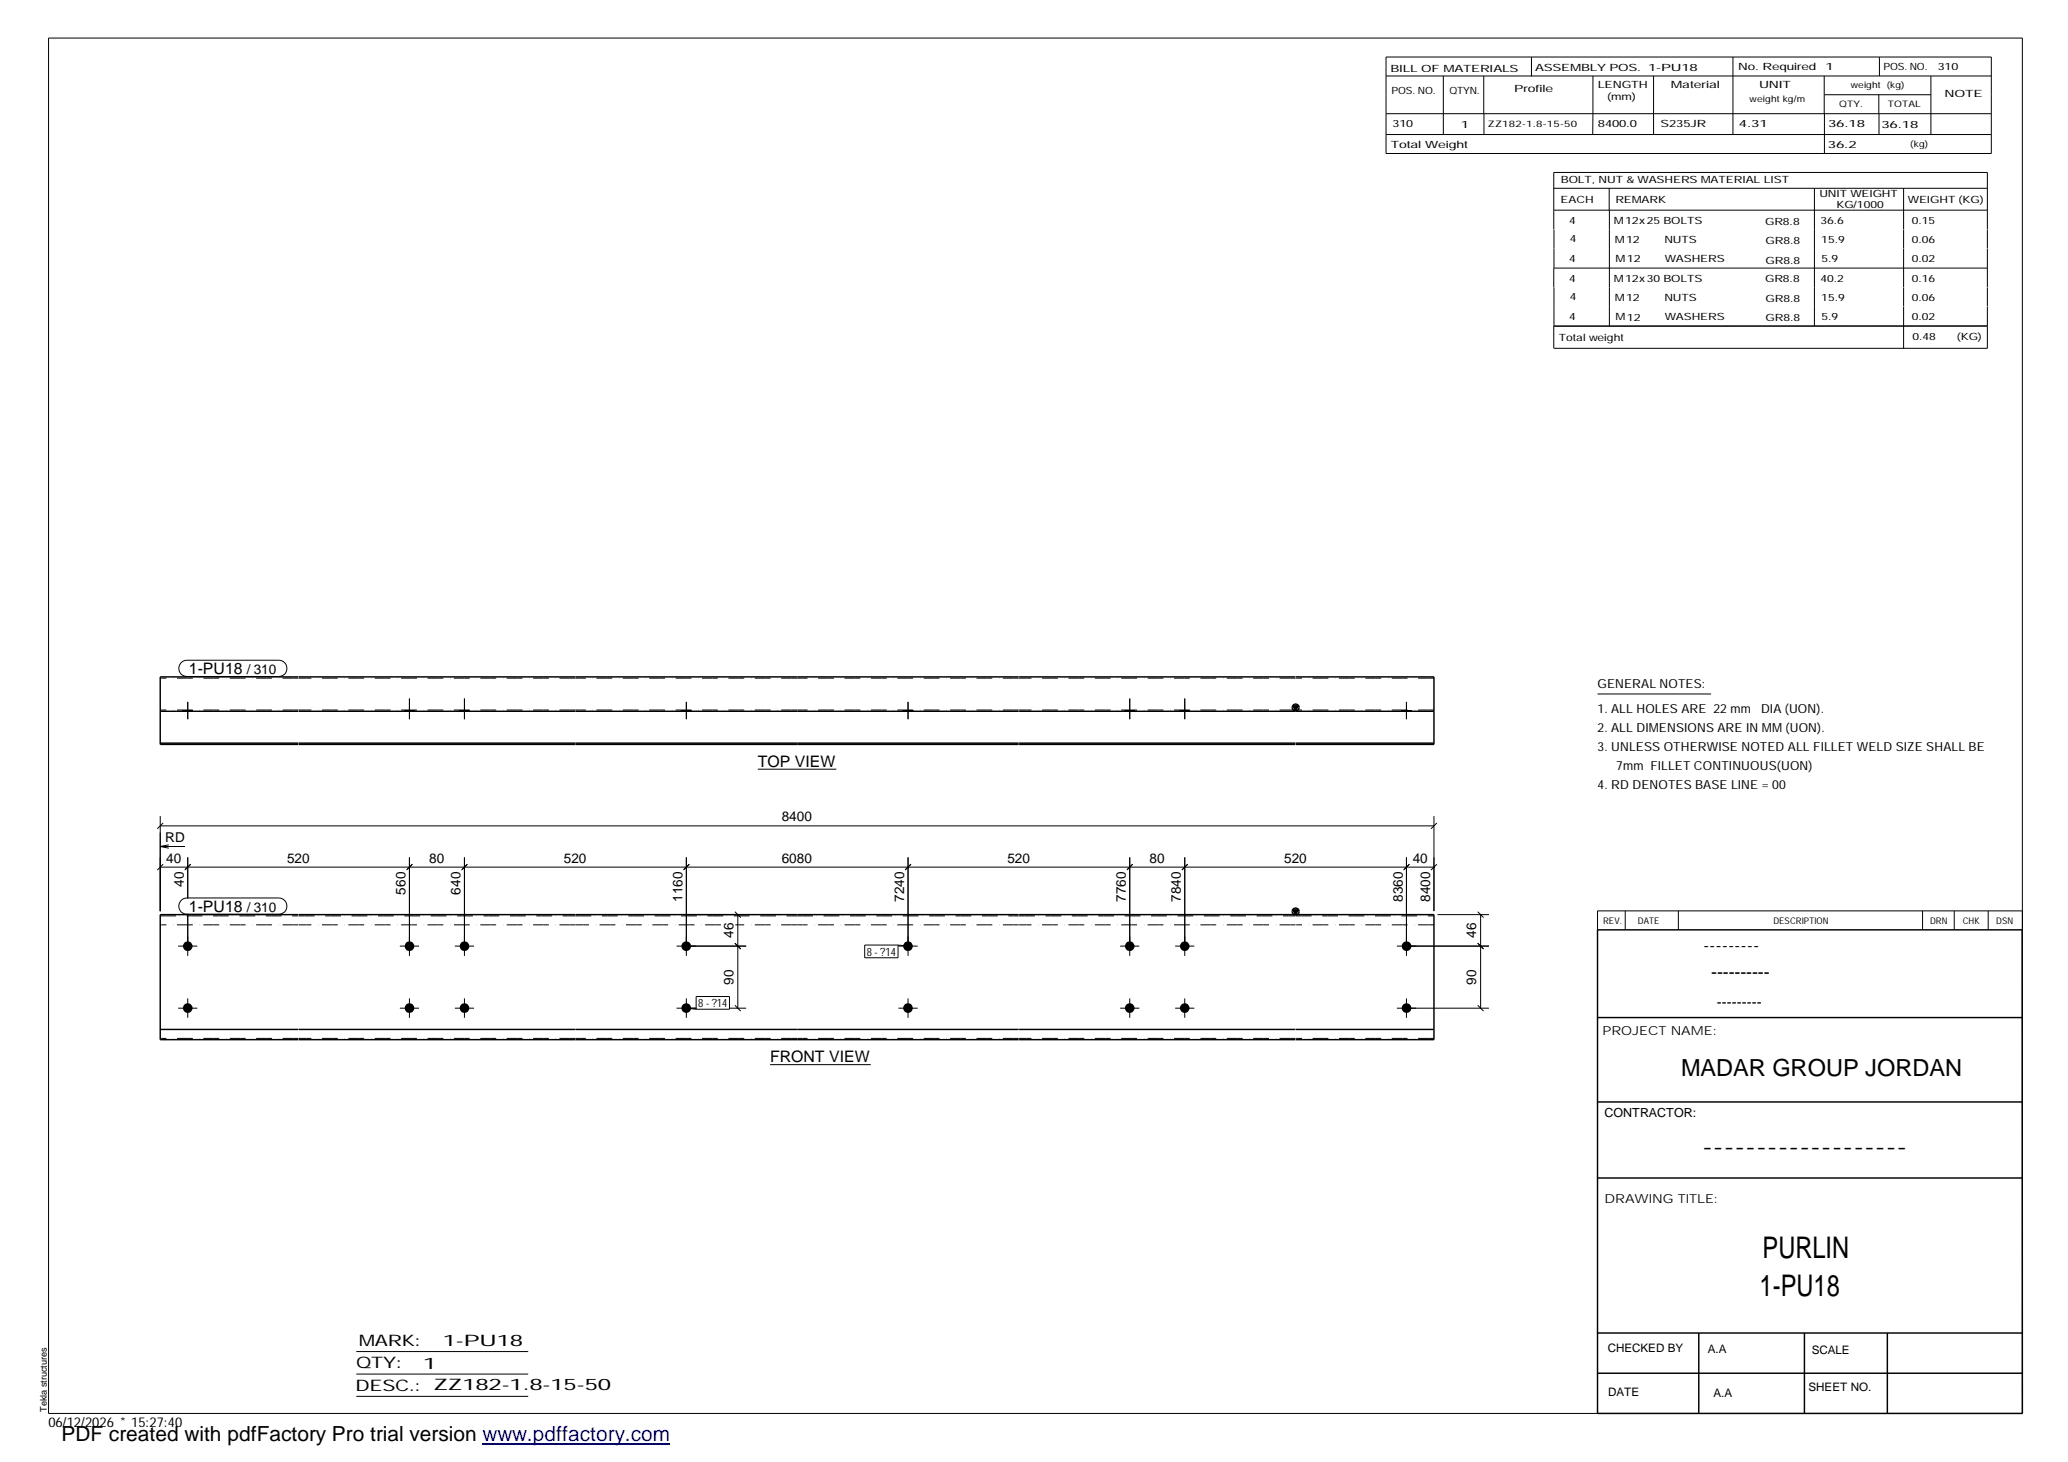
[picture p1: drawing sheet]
<svg xmlns="http://www.w3.org/2000/svg" width="420mm" height="297mm" viewBox="0 0 420 297" stroke-linecap="round" stroke-linejoin="round" font-family="sans-serif">
<g fill="#000">
<path d="M262.7 143.4h1.1l-.6 1zM262.7 184.9h1.1l-.6 .9z"/>
<path d="M37.2 144.3h1.9v.2h-1.9z" fill-rule="evenodd"/>
<path d="M37.2 144.3h1.9v.2h-1.9z" fill-rule="evenodd"/>
<path d="M82.2 144.3h2v.2h-2z" fill-rule="evenodd"/>
<path d="M82.2 144.3h2v.2h-2z" fill-rule="evenodd"/>
<path d="M93.4 144.3h1.9v.2h-1.9z" fill-rule="evenodd"/>
<path d="M93.4 144.3h1.9v.2h-1.9z" fill-rule="evenodd"/>
<path d="M138.4 144.3h2v.2h-2z" fill-rule="evenodd"/>
<path d="M138.4 144.3h2v.2h-2z" fill-rule="evenodd"/>
<path d="M183.5 144.3h2v.2h-2z" fill-rule="evenodd"/>
<path d="M183.5 144.3h2v.2h-2z" fill-rule="evenodd"/>
<path d="M228.6 144.3h1.9v.2h-1.9z" fill-rule="evenodd"/>
<path d="M228.6 144.3h1.9v.2h-1.9z" fill-rule="evenodd"/>
<path d="M239.7 144.3h2v.2h-2z" fill-rule="evenodd"/>
<path d="M239.7 144.3h2v.2h-2z" fill-rule="evenodd"/>
<path d="M284.8 144.3h2v.2h-2z" fill-rule="evenodd"/>
<path d="M284.8 144.3h2v.2h-2z" fill-rule="evenodd"/>
<circle cx="38.1" cy="192.2" r=".97"/>
<circle cx="83.2" cy="192.2" r=".99"/>
<circle cx="94.4" cy="192.2" r=".99"/>
<circle cx="139.4" cy="192.3" r=".98"/>
<circle cx="184.5" cy="192.3" r=".98"/>
<circle cx="229.5" cy="192.2" r=".97"/>
<circle cx="240.7" cy="192.2" r=".97"/>
<circle cx="285.8" cy="192.3" r=".98"/>
<circle cx="38.1" cy="204.8" r=".97"/>
<circle cx="83.2" cy="204.8" r=".99"/>
<circle cx="94.4" cy="204.8" r=".99"/>
<circle cx="139.4" cy="204.8" r=".98"/>
<circle cx="184.5" cy="204.8" r=".98"/>
<circle cx="229.5" cy="204.8" r=".97"/>
<circle cx="240.7" cy="204.8" r=".97"/>
<circle cx="285.8" cy="204.8" r=".98"/>
</g>
<g fill="none" stroke="#000" stroke-width=".2">
<path d="M9.9 7.7h401v279.5h-401zM281.6 11.6h123v19.6h-123zM281.6 15.4h123M293.2 15.4v11.9M301.5 15.4v7.7M311.1 11.6v3.9M323.6 15.4v11.9M336 15.4v11.9M352.1 11.6v15.7M370.6 15.4v7.7M370.7 19.2h21.6M381.7 19.2v3.9"/>
<path d="M381.8 11.6v3.8M392.3 15.4v11.9M281.6 23.1h123M281.6 27.3h123M301.5 23.1v4.2M315.7 38.3h88.1M326.9 38.3v4.4M368.6 38.3v27.9M370.7 23.1v8.1M381.8 23.1v4.2M386.8 38.3v8.3M315.7 42.7h88.1"/>
<path d="M315.7 46.6v-11.6h88.1v11.6M315.7 54.5v3.9M315.7 54.5h88.1M315.7 46.6v7.9M315.7 58.4v7.8M327 42.7v23.5M386.8 46.6v3.9M386.8 50.6v7.7M386.8 58.4v3.9M403.8 46.6v3.9M403.8 50.6v7.7M403.8 58.4v3.9"/>
<path d="M386.8 62.3v8.5M403.8 62.3v8.5h-88.1M403.8 66.2h-88.1v4.5M36.8 134.6l.5-.3 .7-.2h18.6a1.65 1.65 0 0 1 1.7 1.7 1.65 1.65 0 0 1-1.7 1.6h-18.6a1.65 1.65 0 0 1-1.5-1 1.65 1.65 0 0 1 .3-1.8zM37.2 144.3v.2M38.1 142.6v3.5M39.1 144.3v.2M82.2 144.3v.2M83.2 141.9v4.2M84.2 144.3v.2M93.4 144.3v.2M94.4 141.9v4.2"/>
<path d="M95.3 144.3v.2M138.4 144.3v.2M139.4 142.6v3.5M140.4 144.3v.2M154 156.3h15.9M183.5 144.3v.2M184.5 142.6v3.5M185.5 144.3v.2M228.6 144.3v.2M229.5 141.9v4.2M230.5 144.3v.2M239.7 144.3v.2"/>
<path d="M240.7 141.9v4.2M241.7 144.3v.2M284.8 144.3v.2M285.8 142.6v3.5M286.8 144.3v.2M324.6 141h23M32.6 167.8h258.7M32.6 165.8v19.4M32.6 176.2h258.7M32.6 172l1.7 .3M32.6 172h5M33.1 167.2l-1.1 1.2"/>
<path d="M33.1 175.6l-1.1 1.2M34.3 171.6l-1.7 .4M37.6 176.6l1.1-1-1.2 1.2M38.1 174.2v8.3M83.2 174.2v20M83.8 175.6l-1.2 1.2M94.4 174.2v20M95 175.6l-1.2 1.2M138.9 176.6l1.1-1-1.1 1.2M139.4 174.2v20M184 176.6l1.1-1-1.2 1.2M184.5 174.2v20"/>
<path d="M229.5 174.2v20M230.1 175.6l-1.2 1.2M240.7 174.2v20M241.3 175.6l-1.2 1.2M285.8 174.2v20M286.3 175.6l-1.1 1.2M291.3 165.8v19.3M291.9 167.2l-1.2 1.2M291.9 175.6l-1.2 1.2M36.2 192.2h3.9M36.8 183l.5-.4 .7-.2h18.6a1.65 1.65 0 0 1 1.7 1.7 1.65 1.65 0 0 1-1.7 1.6h-18.6a1.65 1.65 0 0 1-1.5-1 1.65 1.65 0 0 1 .3-1.7zM38.1 185.7v8.5"/>
<path d="M81.2 192.2h3.9M92.4 192.2h3.9M137.5 192.2h14.1M140.1 185.8h11.5M149.3 191.6l1.2 1.2M149.3 185.2l1.2 1.2M149.9 185.8v19M175.7 192h6.8v2.6h-6.8zM182.5 192l2 .2M182.5 192.2h3.9M227.6 192.2h3.9M238.8 192.2h3.9"/>
<path d="M283.8 192.2h18.7M292.1 185.8h10.4M300.2 191.6l1.2 1.2M300.2 185.2l1.2 1.2M300.8 185.8v19M330.2 185.1v3.8M341 185.1v3.8M390.6 185.1v3.8M397 185.1v3.8M403.9 185.1v3.8M410.9 185.1h-86.3v3.8M36.2 204.8h3.9"/>
<path d="M38.1 202.8v4M81.2 204.8h3.9M83.2 202.8v4M92.4 204.8h3.9M94.4 202.8v4M137.5 204.8h4M139.4 202.8v4M139.4 204.8l2 .2M141.4 202.5h6.8v2.5h-6.8zM148.2 204.8h3.4M149.3 204.2l1.2 1.2M156.5 216.3h20.4"/>
<path d="M182.5 204.8h3.9M184.5 202.8v4M227.6 204.8h3.9M229.5 202.8v4M238.8 204.8h3.9M240.7 202.8v4M283.8 204.8h18.7M285.8 202.8v4M300.2 204.2l1.2 1.2M72.4 274.6h34.9M72.4 279.2h34.9M72.4 283.7h34.9"/>
</g>
<g fill="none" stroke="#000" stroke-width=".3">
<path d="M60.6 137.5h-28v13.7h28M60.7 137.5h146.3M207.1 137.5h56.1M263.3 137.5h28v13.7h-28M32.6 151h28M32.6 144.5h28M60.7 151h146.3M60.7 151.2h146.3M60.7 144.5h146.3M207.1 151h56.1M207.1 151.2h56.1M207.1 144.5h56.1"/>
<path d="M262.7 143.4h1.1l-.6 1zM263.3 151h28M263.3 144.5h28M60.6 185.8h-28v25.4h28M60.7 185.8h146.3M207.1 185.8h56.1M262.7 184.9h1.1l-.6 .9zM263.3 185.8h28v25.4h-28M324.6 188.9h86.2l.1 98.3h-86.3zM32.6 209.2h28M60.7 211.2h146.3M60.7 209.2h146.3"/>
<path d="M207.1 211.2h56.1M207.1 209.2h56.1M263.3 209.2h28M324.6 206.7h86.3M324.6 239.3h86.3M324.6 223.9h86.3M324.6 270.8h86.3M324.6 279h86.3M345.1 270.8v16.4M366.6 270.8v16.4M383.5 270.8v16.4"/>
<circle cx="263.2" cy="143.7" r=".7"/>
<circle cx="263.2" cy="185.2" r=".7"/>
</g>
<g fill="none" stroke="#000" stroke-width=".2" stroke-dasharray="1.1 0 2.1 .7 0 1.4" stroke-linecap="butt">
<path d="M60.6 137.8h-28M116.9 137.8h-56.2M161.9 137.8h-45M207 137.8h-45M263.2 137.8h-56.1M291.3 137.8h-28M60.6 144.3h-28M116.9 144.3h-56.2M161.9 144.3h-45M207 144.3h-45M263.2 144.3h-56.1M291.3 144.3h-28"/>
<path d="M32.6 186.1h28M60.6 187.9h-28M60.7 186.1h56.2M116.9 187.9h-56.2M116.9 186.1h45M146.5 187.9h-29.6M161.9 187.9h-12.5M162 186.1h45M207 187.9h-45M207.1 186.1h56.1M263.2 187.9h-56.1M263.3 186.1h28"/>
<path d="M291.3 187.9h-28M60.6 211h-28M116.9 211h-56.2M161.9 211h-45M207 211h-45M263.2 211h-56.1M291.3 211h-28"/>
</g>
<path d="M98 293.3h38.2" fill="none" stroke="#00f" stroke-width=".3"/>
<g font-size="6.1">
<text x="358.1" y="255.5">PURLIN</text>
<text x="357.5" y="263.3">1-PU18</text>
</g>
<text font-size="4.8" x="341.5" y="218.6">MADAR GROUP JORDAN</text>
<text font-size="4.2" x="12.5" y="292.7">PDF created with pdfFactory Pro trial version www.pdffactory.com</text>
<g font-size="3.6">
<text x="346.1" y="193.2">---------</text>
<text x="347.7" y="198.6">----------</text>
<text x="345.8" y="234.2">-------------------</text>
</g>
<g font-size="3.2">
<text x="38.4" y="137">1-PU18</text>
<text x="154" y="155.8">TOP VIEW</text>
<text x="38.4" y="185.3">1-PU18</text>
<text x="156.5" y="215.8">FRONT VIEW</text>
<text x="72.9" y="273.5">MARK:</text>
<text x="90" y="273.5">1-PU18</text>
<text x="72.4" y="278">QTY:</text>
<text x="86" y="278.1">1</text>
<text x="72.2" y="282.6">DESC.:</text>
<text x="88.1" y="282.4">ZZ182-1.8-15-50</text>
</g>
<text font-size="3" x="348.8" y="204.5">---------</text>
<g font-size="2.8">
<text x="50.2" y="137">/ 310</text>
<text x="158.8" y="166.9">8400</text>
<text x="33.6" y="171.1">RD</text>
<text x="33.8" y="175.2">40</text>
<text x="58.3" y="175.2">520</text>
<text x="87.2" y="175.2">80</text>
<text x="114.6" y="175.2">520</text>
<text x="158.8" y="175.2">6080</text>
<text x="204.7" y="175.2">520</text>
<text x="233.6" y="175.2">80</text>
<text x="260.9" y="175.2">520</text>
<text x="287" y="175.2">40</text>
<text x="37.3" y="180.2" transform="rotate(-90 37.3 180.2)">40</text>
<text x="50.2" y="185.3">/ 310</text>
<text x="82.4" y="181.8" transform="rotate(-90 82.4 181.8)">560</text>
<text x="93.6" y="181.8" transform="rotate(-90 93.6 181.8)">640</text>
<text x="138.6" y="183.3" transform="rotate(-90 138.6 183.3)">1160</text>
<text x="183.7" y="183.3" transform="rotate(-90 183.7 183.3)">7240</text>
<text x="228.7" y="183.3" transform="rotate(-90 228.7 183.3)">7760</text>
<text x="239.9" y="183.3" transform="rotate(-90 239.9 183.3)">7840</text>
<text x="285" y="183.3" transform="rotate(-90 285 183.3)">8360</text>
<text x="290.6" y="183.3" transform="rotate(-90 290.6 183.3)">8400</text>
<text x="149" y="190.6" transform="rotate(-90 149 190.6)">46</text>
<text x="299.9" y="190.6" transform="rotate(-90 299.9 190.6)">46</text>
<text x="149" y="200.1" transform="rotate(-90 149 200.1)">90</text>
<text x="299.9" y="200.1" transform="rotate(-90 299.9 200.1)">90</text>
<text x="9.8" y="290">06/12/2026 * 15:27:40</text>
</g>
<g font-size="2.5">
<text x="324.6" y="139.9">GENERAL NOTES:</text>
<text x="324.6" y="148.7">2. ALL DIMENSIONS ARE IN MM (UON).</text>
<text x="324.6" y="144.9">1. ALL HOLES ARE 22 mm</text>
<text x="357.8" y="144.9">DIA (UON).</text>
<text x="324.6" y="152.5">3. UNLESS OTHERWISE NOTED ALL FILLET WELD SIZE SHALL BE</text>
<text x="324.6" y="160.2">4. RD DENOTES BASE LINE = 00</text>
<text x="328.4" y="156.4">7mm FILLET CONTINUOUS(UON)</text>
<text x="325.6" y="210.3">PROJECT NAME:</text>
<text x="326" y="226.9">CONTRACTOR:</text>
<text x="326" y="244.4">DRAWING TITLE:</text>
</g>
<g font-size="2.4">
<text x="326.7" y="274.7">CHECKED BY</text>
<text x="347" y="275">A.A</text>
<text x="368.1" y="275.1">SCALE</text>
<text x="326.7" y="283.6">DATE</text>
<text x="348.1" y="283.9">A.A</text>
<text x="367.5" y="282.6">SHEET NO.</text>
</g>
<g font-size="2.3">
<text x="176.1" y="194.2">8 - ?14</text>
<text x="141.9" y="204.6">8 - ?14</text>
</g>
<g font-size="2">
<text x="282.5" y="14.6">BILL OF MATERIALS</text>
<text x="311.9" y="14.4">ASSEMBLY POS.</text>
<text x="324.6" y="17.9">LENGTH</text>
<text x="334.9" y="14.4">1-PU18</text>
<text x="339.5" y="17.9">Material</text>
<text x="353.1" y="14.2">No. Required</text>
<text x="357.4" y="17.9">UNIT</text>
<text x="370.9" y="14.2">1</text>
<text x="382.7" y="14.2">POS. NO.</text>
<text x="393.7" y="14.3">310</text>
<text x="282.7" y="19.1">POS. NO.</text>
<text x="294.5" y="19">QTYN.</text>
<text x="307.6" y="18.7">Profile</text>
<text x="326.5" y="20.4">(mm)</text>
<text x="395.1" y="19.6">NOTE</text>
<text x="282.9" y="25.8">310</text>
<text x="296.8" y="26">1</text>
<text x="324.7" y="25.9">8400.0</text>
<text x="337.4" y="25.9">S235JR</text>
<text x="353.3" y="25.9">4.31</text>
<text x="371.4" y="25.9">36.18</text>
<text x="382.3" y="25.9">36.18</text>
<text x="282.6" y="30.1">Total Weight</text>
<text x="371.4" y="30">36.2</text>
<text x="317.1" y="41.3">EACH</text>
<text x="317.1" y="37.2">BOLT, NUT &amp; WASHERS MATERIAL LIST</text>
<text x="328.2" y="41.3">REMARK</text>
<text x="369.7" y="40.1">UNIT WEIGHT</text>
<text x="387.6" y="41.2">WEIGHT (KG)</text>
<text x="318.8" y="45.4">4</text>
<text x="327.9" y="45.6">M12x25 BOLTS</text>
<text x="358.6" y="45.6">GR8.8</text>
<text x="369.9" y="45.5">36.6</text>
<text x="373.1" y="42.2">KG/1000</text>
<text x="388.4" y="45.5">0.15</text>
<text x="318.8" y="53.3">4</text>
<text x="318.9" y="49.2">4</text>
<text x="328.1" y="49.3">M12</text>
<text x="328.3" y="53.3">M12</text>
<text x="338.2" y="49.4">NUTS</text>
<text x="338.2" y="53.3">WASHERS</text>
<text x="358.7" y="49.6">GR8.8</text>
<text x="358.7" y="53.5">GR8.8</text>
<text x="370" y="49.3">15.9</text>
<text x="370.1" y="53.2">5.9</text>
<text x="388.4" y="49.4">0.06</text>
<text x="388.4" y="53.3">0.02</text>
<text x="318.8" y="57.2">4</text>
<text x="327.9" y="57.3">M12x30 BOLTS</text>
<text x="358.6" y="57.4">GR8.8</text>
<text x="369.9" y="57.3">40.2</text>
<text x="388.4" y="57.2">0.16</text>
<text x="318.8" y="65.1">4</text>
<text x="318.9" y="61">4</text>
<text x="328.1" y="61.2">M12</text>
<text x="328.3" y="65.1">M12</text>
<text x="338.2" y="61.2">NUTS</text>
<text x="338.2" y="65.1">WASHERS</text>
<text x="358.7" y="61.4">GR8.8</text>
<text x="358.7" y="65.3">GR8.8</text>
<text x="370" y="61.1">15.9</text>
<text x="370.1" y="65">5.9</text>
<text x="388.4" y="61.2">0.06</text>
<text x="388.4" y="65.1">0.02</text>
<text x="316.7" y="69.3">Total weight</text>
<text x="388.6" y="69.1">0.48</text>
<text x="397.6" y="69">(KG)</text>
</g>
<g font-size="1.9">
<text x="325.7" y="187.8">REV.</text>
<text x="332.8" y="187.6">DATE</text>
<text x="360.3" y="187.7">DESCRIPTION</text>
<text x="392.1" y="187.6">DRN</text>
<text x="398.8" y="187.6">CHK</text>
<text x="405.6" y="187.7">DSN</text>
<text x="9.5" y="286.8" transform="rotate(-90 9.5 286.8)">Tekla structures</text>
</g>
<g font-size="1.8">
<text x="376" y="17.9">weight (kg)</text>
<text x="355.5" y="20.7">weight kg/m</text>
<text x="373.6" y="21.7">QTY.</text>
<text x="383.5" y="21.8">TOTAL</text>
<text x="302.3" y="25.9">ZZ182-1.8-15-50</text>
<text x="388.1" y="29.8">(kg)</text>
</g>
</svg>
